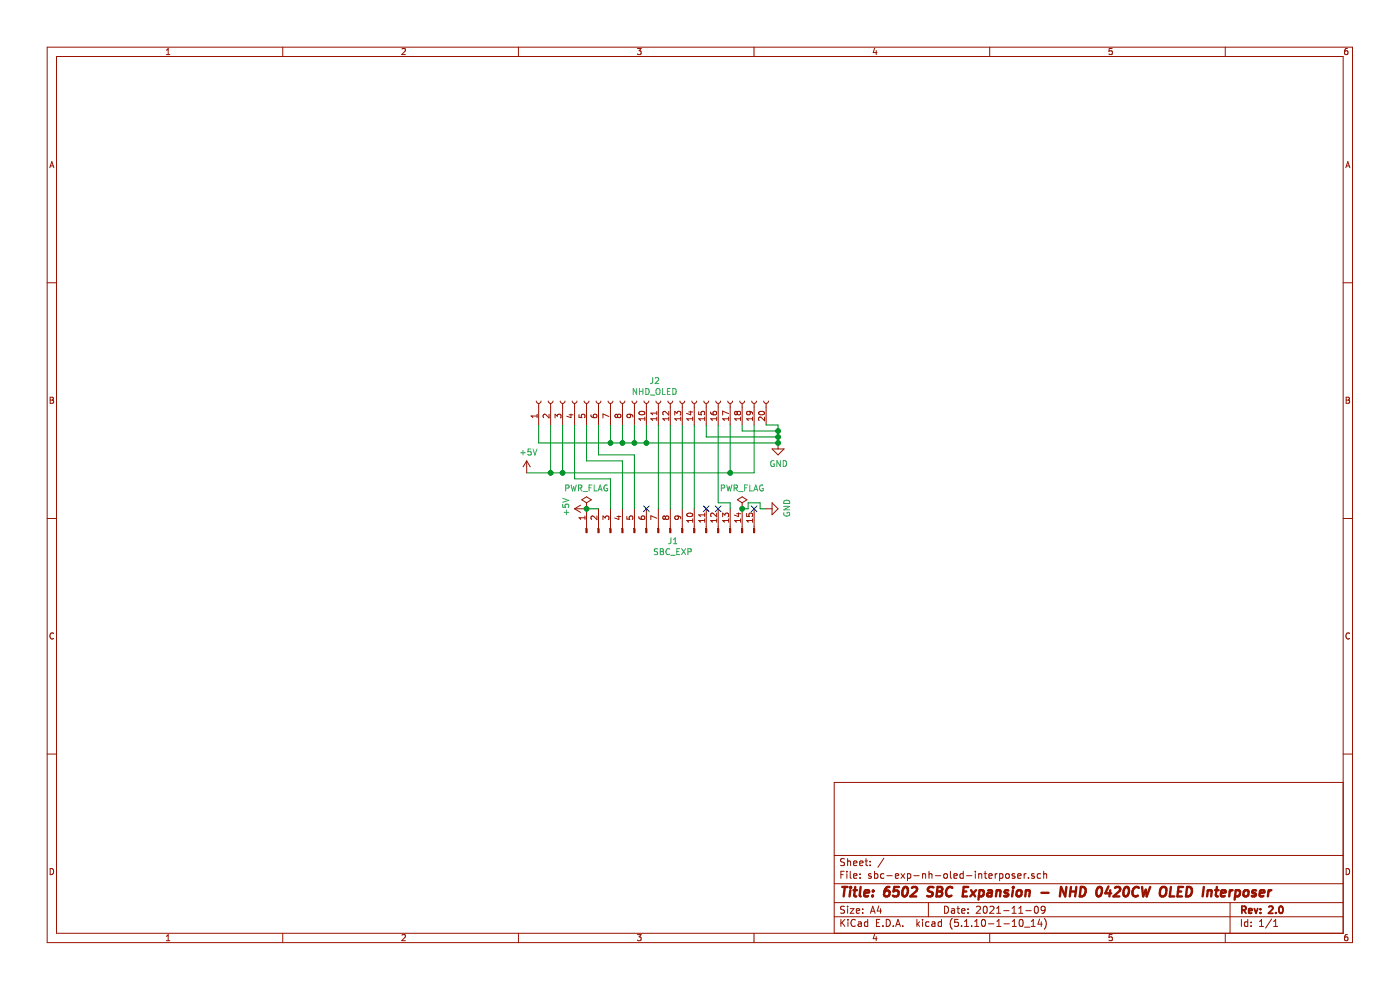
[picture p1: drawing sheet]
EESchema Schematic File Version 4
EELAYER 30 0
EELAYER END
$Descr A4 11693 8268
encoding utf-8
Sheet 1 1
Title "6502 SBC Expansion - NHD 0420CW OLED Interposer"
Date "2021-11-09"
Rev "2.0"
Comp ""
Comment1 ""
Comment2 ""
Comment3 ""
Comment4 ""
$EndDescr
$Comp
L connector:Conn_01x20_Female J2
U 1 1
P 5400 3350
F 0 "J2" V 5565 3280 50  0000 C CNN
F 1 "NHD_OLED" V 5474 3280 50  0000 C CNN
F 2 "pin_socket:PinSocket_1x20_P2.54mm_Vertical" H 5400 3350 50  0001 C CNN
F 3 "~" H 5400 3350 50  0001 C CNN
	1    5400 3350
	0    -1   -1   0   
$EndComp
$Comp
L power:+5V #PWR0101
U 1 1
P 4900 4250
F 0 "#PWR0101" H 4900 4100 50  0001 C CNN
F 1 "+5V" H 4915 4423 50  0000 C CNN
F 2 "" H 4900 4250 50  0001 C CNN
F 3 "" H 4900 4250 50  0001 C CNN
	1    4900 4250
	0    -1   -1   0   
$EndComp
$Comp
L power:GND #PWR0102
U 1 1
P 6400 4250
F 0 "#PWR0102" H 6400 4000 50  0001 C CNN
F 1 "GND" H 6405 4077 50  0000 C CNN
F 2 "" H 6400 4250 50  0001 C CNN
F 3 "" H 6400 4250 50  0001 C CNN
	1    6400 4250
	0    -1   -1   0   
$EndComp
NoConn ~ 5900 4250
NoConn ~ 6000 4250
$Comp
L power:PWR_FLAG #FLG0101
U 1 1
P 4900 4250
F 0 "#FLG0101" H 4900 4325 50  0001 C CNN
F 1 "PWR_FLAG" H 4900 4423 50  0000 C CNN
F 2 "" H 4900 4250 50  0001 C CNN
F 3 "~" H 4900 4250 50  0001 C CNN
	1    4900 4250
	1    0    0    -1  
$EndComp
$Comp
L power:PWR_FLAG #FLG0102
U 1 1
P 6200 4250
F 0 "#FLG0102" H 6200 4325 50  0001 C CNN
F 1 "PWR_FLAG" H 6200 4423 50  0000 C CNN
F 2 "" H 6200 4250 50  0001 C CNN
F 3 "~" H 6200 4250 50  0001 C CNN
	1    6200 4250
	1    0    0    -1  
$EndComp
$Comp
L power:GND #PWR0103
U 1 1
P 6500 3700
F 0 "#PWR0103" H 6500 3450 50  0001 C CNN
F 1 "GND" H 6505 3527 50  0000 C CNN
F 2 "" H 6500 3700 50  0001 C CNN
F 3 "" H 6500 3700 50  0001 C CNN
	1    6500 3700
	1    0    0    -1  
$EndComp
Wire Wire Line
	6500 3550 6400 3550
Wire Wire Line
	6200 3550 6200 3600
Wire Wire Line
	6200 3600 6500 3600
Connection ~ 6500 3600
Wire Wire Line
	6500 3600 6500 3550
Wire Wire Line
	5900 3550 5900 3650
Wire Wire Line
	5900 3650 6500 3650
Connection ~ 6500 3650
Wire Wire Line
	6500 3650 6500 3600
Wire Wire Line
	5400 3550 5400 3700
Wire Wire Line
	5400 3700 6500 3700
Wire Wire Line
	6500 3700 6500 3650
Wire Wire Line
	5300 3550 5300 3700
Wire Wire Line
	5300 3700 5400 3700
Connection ~ 5400 3700
Wire Wire Line
	5200 3550 5200 3700
Wire Wire Line
	5200 3700 5300 3700
Connection ~ 5300 3700
Wire Wire Line
	5100 3550 5100 3700
Wire Wire Line
	5100 3700 5200 3700
Connection ~ 5200 3700
Wire Wire Line
	4500 3550 4500 3700
Wire Wire Line
	4500 3700 5100 3700
Connection ~ 5100 3700
$Comp
L power:+5V #PWR0104
U 1 1
P 4400 3950
F 0 "#PWR0104" H 4400 3800 50  0001 C CNN
F 1 "+5V" H 4415 4123 50  0000 C CNN
F 2 "" H 4400 3950 50  0001 C CNN
F 3 "" H 4400 3950 50  0001 C CNN
	1    4400 3950
	1    0    0    -1  
$EndComp
Connection ~ 6500 3700
Wire Wire Line
	4600 3550 4600 3950
Wire Wire Line
	4600 3950 4400 3950
Wire Wire Line
	4700 3550 4700 3950
Wire Wire Line
	4700 3950 4600 3950
Connection ~ 4600 3950
Wire Wire Line
	6300 3550 6300 3950
Wire Wire Line
	6300 3950 6100 3950
Connection ~ 4700 3950
Wire Wire Line
	6100 3550 6100 3950
Connection ~ 6100 3950
Wire Wire Line
	6100 3950 4700 3950
Wire Wire Line
	5800 3550 5800 4250
Wire Wire Line
	5700 3550 5700 4250
Wire Wire Line
	5600 3550 5600 4250
Wire Wire Line
	5500 3550 5500 4250
Wire Wire Line
	5000 3550 5000 3800
Wire Wire Line
	5000 3800 5300 3800
Wire Wire Line
	5300 3800 5300 4250
Wire Wire Line
	4900 3550 4900 3850
Wire Wire Line
	4900 3850 5200 3850
Wire Wire Line
	5200 3850 5200 4250
Wire Wire Line
	4800 3550 4800 4000
Wire Wire Line
	4800 4000 5100 4000
Wire Wire Line
	5100 4000 5100 4250
NoConn ~ 5400 4250
Wire Wire Line
	6000 3550 6000 4200
Wire Wire Line
	6000 4200 6100 4200
Wire Wire Line
	6100 4200 6100 4250
$Comp
L connector:Conn_01x15_Male J1
U 1 1
P 5600 4450
F 0 "J1" V 5527 4428 50  0000 C CNN
F 1 "SBC_EXP" V 5436 4428 50  0000 C CNN
F 2 "pin_header:PinHeader_1x15_P2.54mm_Vertical" H 5600 4450 50  0001 C CNN
F 3 "~" H 5600 4450 50  0001 C CNN
	1    5600 4450
	0    -1   -1   0   
$EndComp
Connection ~ 4900 4250
Wire Wire Line
	5000 4250 4900 4250
Wire Wire Line
	6200 4250 6250 4250
Wire Wire Line
	6250 4250 6250 4200
Wire Wire Line
	6250 4200 6350 4200
Wire Wire Line
	6350 4200 6350 4250
Wire Wire Line
	6350 4250 6400 4250
Connection ~ 6200 4250
NoConn ~ 6300 4250
$EndSCHEMATC
